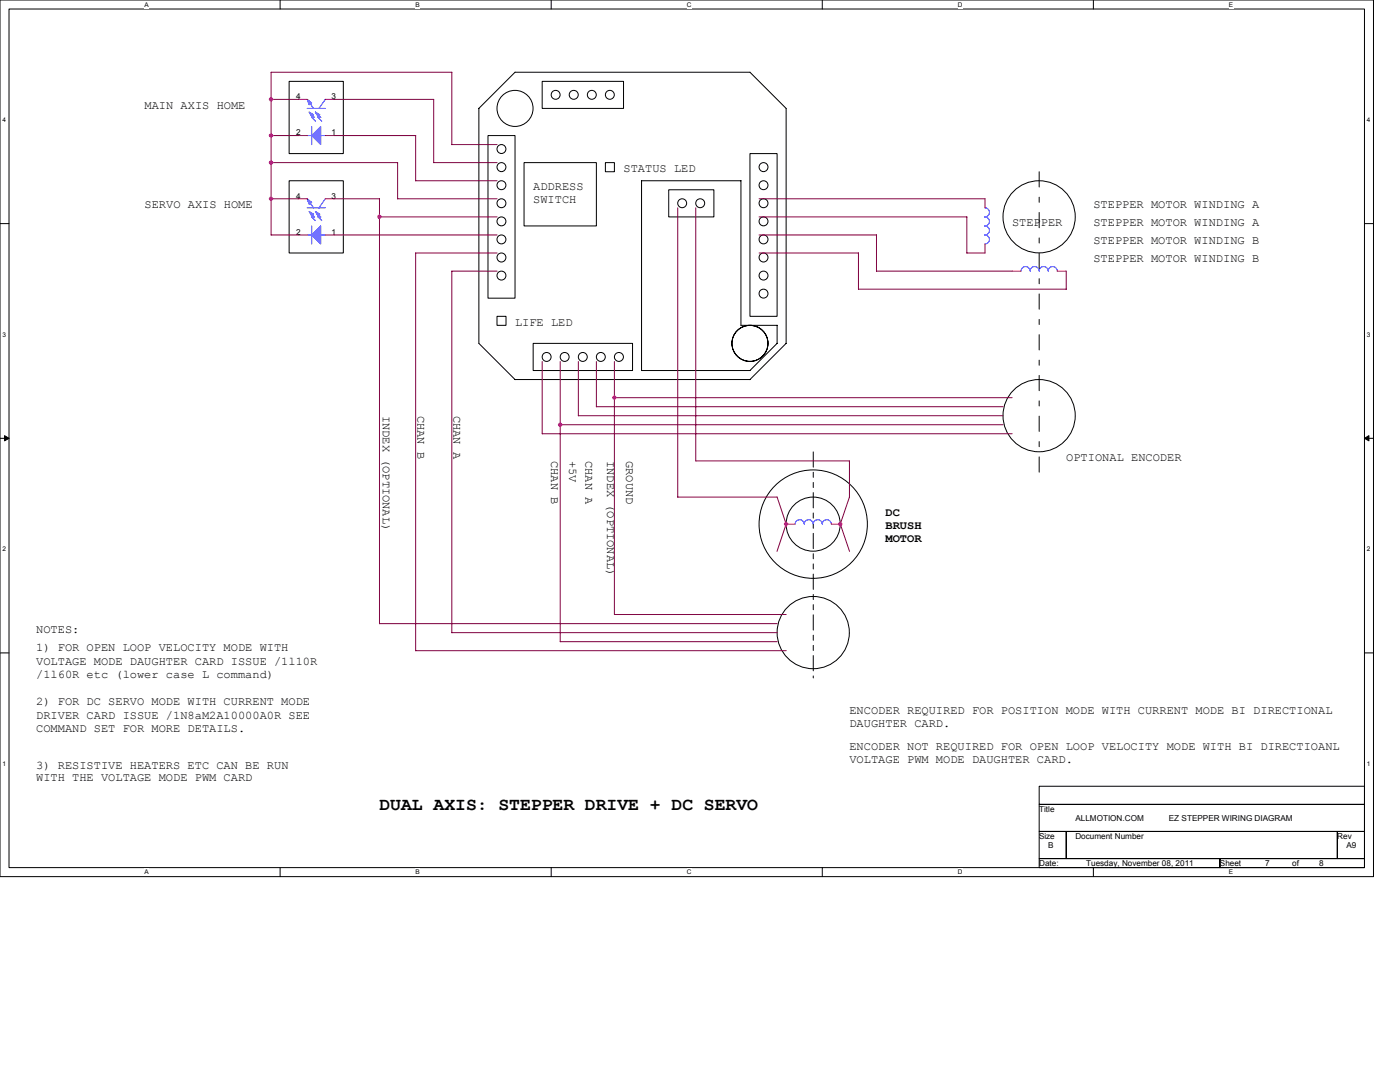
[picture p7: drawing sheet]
<svg xmlns="http://www.w3.org/2000/svg" width="279mm" height="216mm" viewBox="0 0 279 216" stroke-linecap="round" stroke-linejoin="round" font-family="sans-serif">
<path d="M0 0h274.1v174.9h-274.1zM1.8 1.8h270.5v171.3h-270.5z" fill="none" stroke="#000" stroke-width=".2"/>
<g fill="#fff">
<path d="M28.9 .2h.8v1.4h-.8z"/>
<path d="M28.9 173.3h.8v1.5h-.8z"/>
</g>
<path d="M55.9 0v1.8M55.9 173.1v1.8" fill="none" stroke="#000" stroke-width=".2"/>
<g fill="#fff">
<path d="M83 .2h.8v1.4h-.8z"/>
<path d="M83 173.3h.8v1.5h-.8z"/>
</g>
<path d="M110 0v1.8M110 173.1v1.8" fill="none" stroke="#000" stroke-width=".2"/>
<g fill="#fff">
<path d="M137.1 .2h.9v1.4h-.9z"/>
<path d="M137.1 173.3h.9v1.5h-.9z"/>
</g>
<path d="M164.1 0v1.8M164.1 173.1v1.8" fill="none" stroke="#000" stroke-width=".2"/>
<g fill="#fff">
<path d="M191.2 .2h.9v1.4h-.9z"/>
<path d="M191.2 173.3h.9v1.5h-.9z"/>
</g>
<path d="M218.2 0v1.8M218.2 173.1v1.8" fill="none" stroke="#000" stroke-width=".2"/>
<g fill="#fff">
<path d="M245.3 .2h.8v1.4h-.8z"/>
<path d="M245.3 173.3h.8v1.5h-.8z"/>
<path d="M.5 23.2h.7v1.4h-.7z"/>
<path d="M272.8 23.2h.7v1.4h-.7z"/>
<path d="M.5 66h.7v1.5h-.7z"/>
<path d="M272.8 66h.7v1.5h-.7z"/>
</g>
<path d="M0 44.6h1.8M272.3 44.6h1.8" fill="none" stroke="#000" stroke-width=".2"/>
<g fill="#fff">
<path d="M.5 108.9h.7v1.4h-.7z"/>
<path d="M272.8 108.9h.7v1.4h-.7z"/>
</g>
<path d="M0 87.5h1.8M272.3 87.5h1.8" fill="none" stroke="#000" stroke-width=".2"/>
<path d="M.9 86.9l.9 .6-.9 .5zM272.3 87.5l.9-.6v1.1z" fill="#000" stroke="#000" stroke-width=".2"/>
<g fill="#fff">
<path d="M.5 151.7h.7v1.4h-.7z"/>
<path d="M272.8 151.7h.7v1.4h-.7z"/>
</g>
<g fill="none" stroke="#000" stroke-width=".2">
<path d="M57.7 16.2h10.8v14.4h-10.8zM102.8 14.4h46.9l7.2 7.3M102.8 14.4l-7.2 7.2M108.2 16.2h16.2v5.4h-16.2zM57.7 36.1h10.8v14.4h-10.8zM95.6 21.6v46.9l7.2 7.3M97.4 27.1h5.4v32.4h-5.4zM104.6 32.4h14.4v12.7h-14.4zM120.8 32.4h1.8v1.9h-1.8zM128 36.1h19.9M128 36v37.9h21.7l5.4-5.4M133.5 37.9h9v5.4h-9z"/>
<path d="M147.9 36v28.9M149.7 30.6h5.4v32.5h-5.4zM156.9 21.6v46.9M99.2 63.1h1.8v1.8h-1.8zM102.8 75.7h46.9M106.4 68.5h19.8v5.4h-19.8zM147.8 64.9h7.3v3.6M156.9 68.5l-7.3 7.3M0 130.3h1.8M272.3 130.3h1.8M207.4 156.9h64.9v3.6h-64.9zM207.4 160.5h64.9v5.4h-64.9z"/>
<path d="M207.4 165.9h5.4v5.4h-5.4zM207.4 171.3h36.1v1.8h-36.1zM212.8 165.9h54.1v5.4h-54.1zM243.5 171.3h28.8v1.8h-28.8zM266.9 165.9h5.4v5.4h-5.4z"/>
<circle cx="110.9" cy="18.9" r=".89"/>
<circle cx="114.5" cy="18.9" r=".9"/>
<circle cx="118.1" cy="18.9" r=".89"/>
<circle cx="121.7" cy="18.9" r=".89"/>
<circle cx="100.1" cy="33.3" r=".89"/>
<circle cx="100.1" cy="37" r=".89"/>
<circle cx="100.1" cy="29.7" r=".89"/>
<circle cx="102.8" cy="21.6" r="3.6"/>
<circle cx="152.4" cy="33.3" r=".89"/>
<circle cx="152.4" cy="37" r=".89"/>
<circle cx="100.1" cy="51.4" r=".89"/>
<circle cx="100.1" cy="47.8" r=".89"/>
<circle cx="100.1" cy="44.2" r=".89"/>
<circle cx="100.1" cy="40.6" r=".89"/>
<circle cx="100.1" cy="55" r=".89"/>
<circle cx="136.1" cy="40.6" r=".89"/>
<circle cx="139.7" cy="40.6" r=".89"/>
<circle cx="152.4" cy="51.4" r=".89"/>
<circle cx="152.4" cy="58.6" r=".89"/>
<circle cx="152.4" cy="47.8" r=".89"/>
<circle cx="152.4" cy="44.2" r=".89"/>
<circle cx="152.4" cy="40.6" r=".89"/>
<circle cx="152.4" cy="55" r=".89"/>
<circle cx="207.4" cy="43.3" r="7.2"/>
<circle cx="109.1" cy="71.2" r=".89"/>
<circle cx="112.7" cy="71.2" r=".89"/>
<circle cx="116.3" cy="71.2" r=".89"/>
<circle cx="119.9" cy="71.2" r=".89"/>
<circle cx="123.5" cy="71.2" r=".9"/>
<circle cx="149.7" cy="68.5" r="3.6"/>
<circle cx="207.4" cy="82.9" r="7.2"/>
<circle cx="162.3" cy="104.6" r="5.4"/>
<circle cx="162.3" cy="104.6" r="10.8"/>
<circle cx="162.3" cy="126.2" r="7.2"/>
</g>
<path d="M207.4 34.3v61.3" fill="none" stroke="#000" stroke-width=".2" stroke-dasharray="3 2 1 2"/>
<path d="M162.3 90.2v45.1" fill="none" stroke="#000" stroke-width=".2" stroke-dasharray="3 1 1 1 1 1"/>
<g fill="none" stroke="#00f" stroke-width=".2">
<path d="M61.3 19.8l1.3 1.9M64.9 19.8l-1.3 1.8M61.3 21.6h3.6M61.3 39.7l1.3 1.8M61.3 27.1h.9M62 22.7l.8 .7h-.6M62.2 25.3v3.6M62.2 23.4l.7 .8M63.3 22.7l.7 .7h-.5l.7 .8M64 27.1h.9M64.9 39.6l-1.3 1.9M61.3 41.5h3.6"/>
<path d="M61.3 46.9h.9M62 42.6l.8 .7h-.6M62.2 45.1v3.6M62.2 43.3l.7 .7M63.3 42.6l.7 .7h-.5l.7 .7M64 46.9h.9M196.6 41.5a.91 .91 0 0 1 .9 .9 .91 .91 0 0 1-.9 .9 .9 .9 0 0 1 .9 .9 .9 .9 0 0 1-.9 .9 .9 .9 0 0 1 .9 .9 .9 .9 0 0 1-.9 .9 .9 .9 0 0 1 .9 .9 .9 .9 0 0 1-.9 .9M203.8 54.1a.91 .91 0 0 1 .9-.9 .91 .91 0 0 1 .9 .9 .9 .9 0 0 1 .9-.9 .9 .9 0 0 1 .9 .9 .9 .9 0 0 1 .9-.9 .9 .9 0 0 1 .9 .9 .9 .9 0 0 1 .9-.9 .9 .9 0 0 1 .9 .9M158.7 104.6a.91 .91 0 0 1 .9-.9 .91 .91 0 0 1 .9 .9 .9 .9 0 0 1 .9-.9 .9 .9 0 0 1 .9 .9 .9 .9 0 0 1 .9-.9 .9 .9 0 0 1 .9 .9 .9 .9 0 0 1 .9-.9 .9 .9 0 0 1 .9 .9"/>
</g>
<g fill="none" stroke="#f00" stroke-width=".2">
<path d="M59.5 19.8h1.8M64.9 19.8h1.8M59.5 39.7h1.8M59.5 27.1h1.8M64.9 39.7h1.8M64.9 27.1h1.8M196.6 39.7v1.8M59.5 46.9h1.8M64.9 46.9h1.8M196.6 48.7v1.8M202 54.1h1.8M211 54.1h1.8"/>
<path d="M156.9 104.6h1.8M165.9 104.6h1.8"/>
</g>
<g fill="#00f" stroke="#00f" stroke-width=".2">
<path d="M62.2 46.9l1.8-1.8v3.6z" fill-rule="evenodd"/>
<path d="M61.3 39.7l.9 .7-.5 .3z" fill-rule="evenodd"/>
<path d="M61.7 42.2l.9 .5-.4 .4z" fill-rule="evenodd"/>
<path d="M62.9 42.2l.9 .5-.3 .4z" fill-rule="evenodd"/>
<path d="M62.2 27.1l1.8-1.8v3.6z" fill-rule="evenodd"/>
<path d="M61.3 19.8l.9 .8-.5 .3z" fill-rule="evenodd"/>
<path d="M61.7 22.4l.9 .5-.4 .4z" fill-rule="evenodd"/>
<path d="M62.9 22.4l.9 .5-.3 .4z" fill-rule="evenodd"/>
</g>
<g fill="none" stroke="#800040" stroke-width=".2">
<path d="M54.1 19.8h5.4M66.7 19.8h19.9v12.7M90.2 14.4v14.5M90.2 14.4h-36.1v32.5h5.4M54.1 39.7h5.4M54.1 32.4h25.3M54.1 27.1h5.4M66.7 39.7h9v84.8M66.7 27.1h16.3v9h16.2M79.4 32.4v7.3h19.8M86.6 32.4h12.6M90.2 28.9h9"/>
<path d="M151.5 39.7h45.1M66.7 46.9h32.5M75.7 43.3h23.5M99.2 50.5h-16.2v79.4M99.2 54.1h-9v72.2M135.3 41.5v57.7h19.8M138.9 41.5v50.5M151.5 46.9h23.4v7.2M151.5 43.3h41.5M151.5 50.5h19.8v7.2M171.3 57.7h41.5M174.9 54.1h27.1"/>
<path d="M193 43.3v7.2h3.6M212.8 54.1v3.6M108.2 72.1v14.5h93.8M111.8 72.1v56M115.4 72.1v10.9h84.8M119 72.1v9.1h81.2M122.6 79.4h79.4M122.6 72.1v50.5h34.3M111.8 84.8h88.4M138.9 92h30.6v7.2l-1.8 5.4M155.1 99.2l1.8 5.4M156.9 104.6l-1.8 5.4"/>
<path d="M167.7 104.6l1.8 5.4M75.7 124.4h79.4M83 129.8h73.9M90.2 126.2h64.9M111.8 128h43.3"/>
</g>
<g fill="#f0f" stroke="#f0f" stroke-width=".2">
<circle cx="54.1" cy="27" r=".35"/>
<circle cx="122.6" cy="79.3" r=".35"/>
<circle cx="54.1" cy="19.8" r=".35"/>
<circle cx="54.1" cy="32.4" r=".35"/>
<circle cx="54.1" cy="39.7" r=".35"/>
<circle cx="111.8" cy="84.7" r=".35"/>
<circle cx="75.7" cy="43.3" r=".35"/>
<circle cx="167.7" cy="104.6" r=".35"/>
<circle cx="156.9" cy="104.6" r=".35"/>
</g>
<text font-size="3.6" x="75.7" y="161.7">DUAL AXIS: STEPPER DRIVE + DC SERVO</text>
<g font-size="2.3">
<text x="28.8" y="21.7">MAIN AXIS HOME</text>
<text x="124.4" y="34.3">STATUS LED</text>
<text x="28.8" y="41.5">SERVO AXIS HOME</text>
<text x="106.4" y="37.9">ADDRESS</text>
<text x="106.4" y="40.5">SWITCH</text>
<text x="218.2" y="41.5">STEPPER MOTOR WINDING A</text>
<text x="202" y="45.1">STEPPER</text>
<text x="218.2" y="45.1">STEPPER MOTOR WINDING A</text>
<text x="218.2" y="52.3">STEPPER MOTOR WINDING B</text>
<text x="218.2" y="48.7">STEPPER MOTOR WINDING B</text>
<text x="102.8" y="65">LIFE LED</text>
<text x="76.4" y="83" transform="rotate(90 76.4 83)">INDEX (OPTIONAL)</text>
<text x="83.3" y="83" transform="rotate(90 83.3 83)">CHAN B</text>
<text x="90.5" y="83" transform="rotate(90 90.5 83)">CHAN A</text>
<text x="110" y="92" transform="rotate(90 110 92)">CHAN B</text>
<text x="113.6" y="92" transform="rotate(90 113.6 92)">+5V</text>
<text x="116.8" y="92" transform="rotate(90 116.8 92)">CHAN A</text>
<text x="121.2" y="92" transform="rotate(90 121.2 92)">INDEX (OPTIONAL)</text>
<text x="124.9" y="92" transform="rotate(90 124.9 92)">GROUND</text>
<text x="212.8" y="92">OPTIONAL ENCODER</text>
<text x="176.7" y="102.9">DC</text>
<text x="176.7" y="105.6">BRUSH</text>
<text x="176.7" y="108.2">MOTOR</text>
<text x="7.2" y="129.9">1) FOR OPEN LOOP VELOCITY MODE WITH</text>
<text x="7.2" y="126.3">NOTES:</text>
<text x="7.2" y="132.6">VOLTAGE MODE DAUGHTER CARD ISSUE /1l10R</text>
<text x="7.2" y="135.3">/1l60R etc (lower case L command)</text>
<text x="7.2" y="140.7">2) FOR DC SERVO MODE WITH CURRENT MODE</text>
<text x="7.2" y="143.4">DRIVER CARD ISSUE /1N8aM2A10000A0R SEE</text>
<text x="169.5" y="142.5">ENCODER REQUIRED FOR POSITION MODE WITH CURRENT MODE BI DIRECTIONAL</text>
<text x="7.2" y="146.1">COMMAND SET FOR MORE DETAILS.</text>
<text x="169.5" y="145.1">DAUGHTER CARD.</text>
<text x="169.5" y="149.7">ENCODER NOT REQUIRED FOR OPEN LOOP VELOCITY MODE WITH BI DIRECTIOANL</text>
<text x="7.2" y="153.4">3) RESISTIVE HEATERS ETC CAN BE RUN</text>
<text x="7.2" y="155.9">WITH THE VOLTAGE MODE PWM CARD</text>
<text x="169.5" y="152.3">VOLTAGE PWM MODE DAUGHTER CARD.</text>
</g>
<g font-size="1.6">
<text x="59.1" y="19.8">4</text>
<text x="66.2" y="19.8">3</text>
<text x="59.1" y="27">2</text>
<text x="66.2" y="27">1</text>
<text x="59.1" y="39.6">4</text>
<text x="66.2" y="39.6">3</text>
<text x="59.1" y="46.9">2</text>
<text x="66.2" y="46.9">1</text>
<text x="207.4" y="162">Title</text>
<text x="207.4" y="167.4">Size</text>
<text x="214.6" y="167.4">Document Number</text>
<text x="214.6" y="163.8">ALLMOTION.COM</text>
<text x="233.3" y="163.8">EZ STEPPER WIRING DIAGRAM</text>
<text x="266.9" y="167.4">Rev</text>
<text x="207.4" y="172.8">Date:</text>
<text x="209.2" y="169.2">B</text>
<text x="216.8" y="172.8">Tuesday, November 08, 2011</text>
<text x="243.5" y="172.8">Sheet</text>
<text x="252.5" y="172.8">7</text>
<text x="257.9" y="172.8">of</text>
<text x="263.3" y="172.8">8</text>
<text x="268.7" y="169.2">A9</text>
</g>
<g font-size="1.3">
<text x="28.9" y="1.4">A</text>
<text x="83" y="1.4">B</text>
<text x="137.1" y="1.4">C</text>
<text x="191.2" y="1.4">D</text>
<text x="245.3" y="1.4">E</text>
<text x=".5" y="24.4">4</text>
<text x="272.8" y="24.4">4</text>
<text x=".5" y="67.2">3</text>
<text x="272.8" y="67.2">3</text>
<text x=".5" y="110">2</text>
<text x="272.8" y="110">2</text>
<text x=".5" y="152.8">1</text>
<text x="272.8" y="152.8">1</text>
<text x="28.9" y="174.5">A</text>
<text x="83" y="174.5">B</text>
<text x="137.1" y="174.5">C</text>
<text x="191.2" y="174.5">D</text>
<text x="245.3" y="174.5">E</text>
</g>
</svg>
